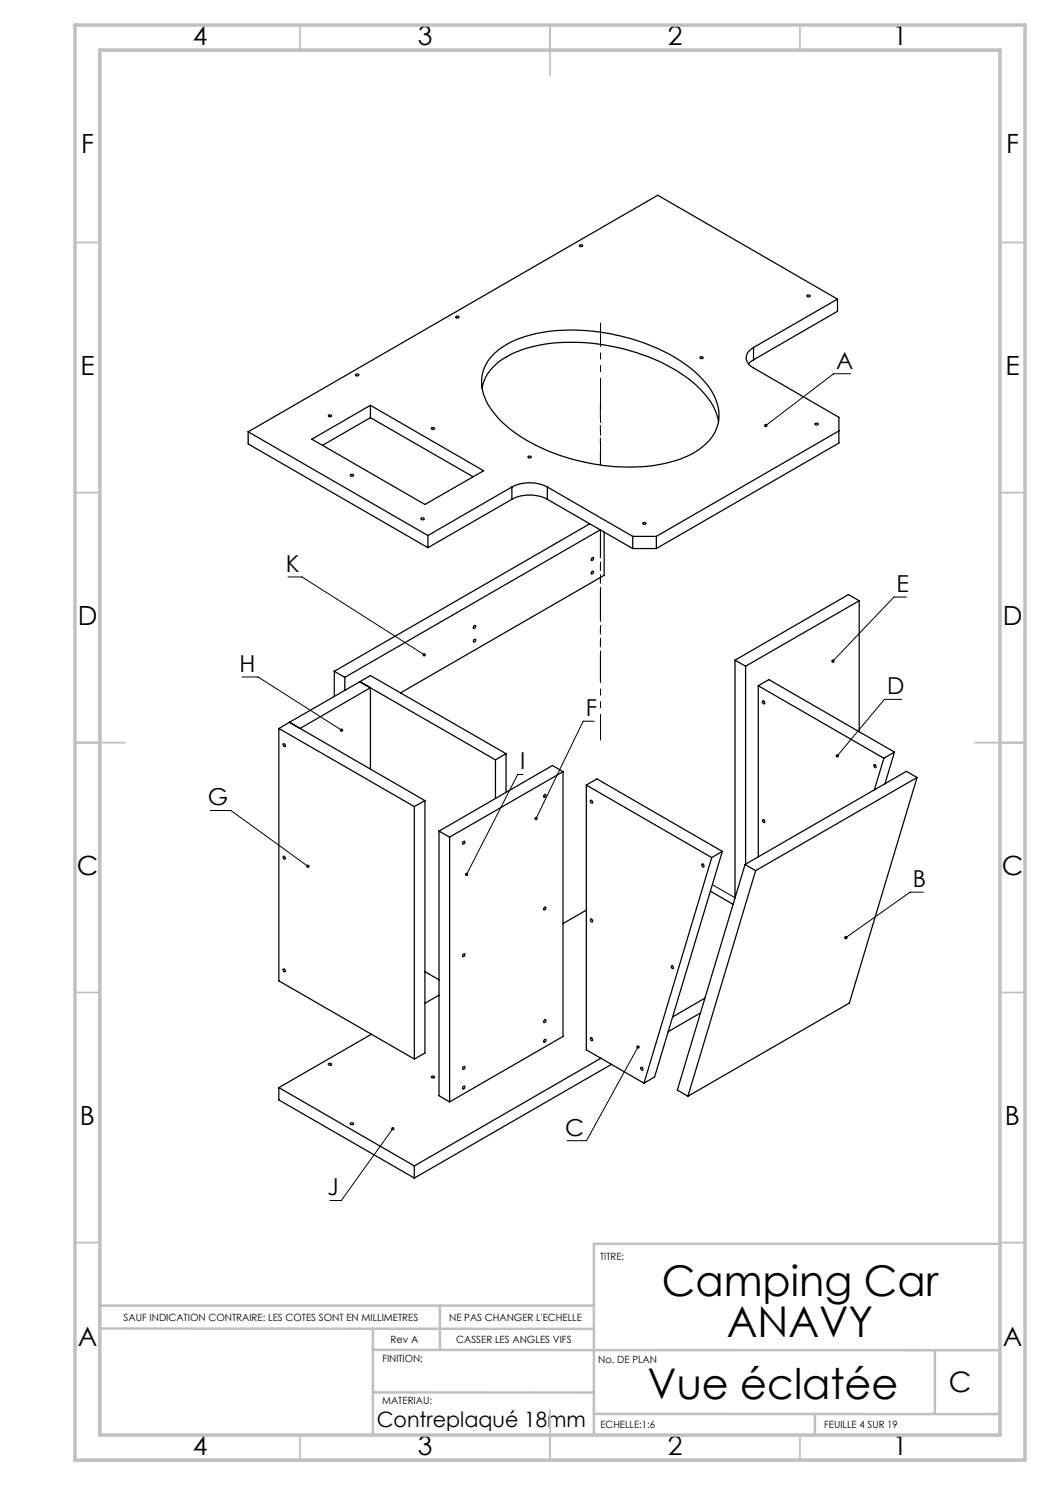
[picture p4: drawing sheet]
<svg xmlns="http://www.w3.org/2000/svg" width="210mm" height="297mm" viewBox="0 0 210 297" stroke-linecap="round" stroke-linejoin="round" font-family="sans-serif">
<path d="M170.1 74.8h-3.4l-13.6 10.3M57.6 115.4h2.8l24.4 15.5M181.3 119.4h-2.5l-12.2 12.8M48.4 135.4h3.2l16.7 10.6M180.3 139.9h-3.4l-9.4 11.3M104.6 154.9h-1.1l-10.2 20M118.9 144.2h-2.3l-9.4 19.5M42.1 162.1h4.1l15.4 11.1M184.7 178.4h-2.7l-12.8 9.1M127.6 209.4l-10.3 18.7h-3.8M78.6 225.7l-10.3 14.4h-2.3" fill="none" stroke="#000" stroke-width=".2"/>
<g fill="none" stroke="#c0c0c0" stroke-width=".35">
<path d="M60 5v5M110 5v10M160 5v5M15 48.5h5M200 48.5h5M15 98.5h5M200 98.5h5M15 148.5h10M195 148.5h10M15 198.5h5M200 198.5h5M15 248.5h5"/>
<path d="M200 248.5h5M60 287v5M110 282v10M160 287v5"/>
</g>
<path d="M20 231.8v55.2M200 248.8h-81.2v38.2M20 261.1h98.8M20 265.7l98.8 .1M74.6 265.7v21.3M74.6 278.5h44.2M74.6 270h125.4M88 261.1v8.9M187 270v12.8M118.8 282.8h81.2M163 282.8v4.2" fill="none" stroke="#c0c0c0" stroke-width=".5"/>
<path d="M15 5h190v287h-190zM20 10h180v277h-180z" fill="none" stroke="#c0c0c0" stroke-width=".7"/>
<path d="M152.9 84.9v.4l.2-.2-.2 .2a.35 .35 0 0 0 .5 0 .35 .35 0 0 0 0-.5 .35 .35 0 0 0-.5 .1zM168.9 187.3v.4l.3-.2-.3 .2a.35 .35 0 0 0 .5 .1 .35 .35 0 0 0 0-.5 .35 .35 0 0 0-.5 0zM127.4 209.2a.35 .35 0 0 0 0 .5 .35 .35 0 0 0 .5-.1 .35 .35 0 0 0-.1-.5l-.2 .3 .2-.3zM167.2 151v.4l.3-.2-.2 .2a.33 .33 0 0 0 .4-.1 .33 .33 0 0 0-.1-.4 .33 .33 0 0 0-.4 .1zM166.3 132l.1 .5 .2-.3-.2 .3a.34 .34 0 0 0 .5-.1 .34 .34 0 0 0-.1-.4 .34 .34 0 0 0-.5 0zM107 163.4a.31 .31 0 0 0-.1 .3 .31 .31 0 0 0 .2 .3l.1-.3-.1 .3a.33 .33 0 0 0 .4-.3 .33 .33 0 0 0-.5-.3zM61.4 173h-.1a.34 .34 0 0 0 .1 .5 .34 .34 0 0 0 .4 0l-.2-.3 .2 .3a.35 .35 0 0 0 0-.5 .35 .35 0 0 0-.4 0zM68.1 145.8a.34 .34 0 0 0 0 .5 .34 .34 0 0 0 .5-.1l-.3-.2 .4 .2a.35 .35 0 0 0-.2-.4 .35 .35 0 0 0-.4 0zM93.1 174.6l-.1 .5 .2 .1 .1-.3-.1 .3a.34 .34 0 0 0 .5-.4 .34 .34 0 0 0-.6-.2zM78.4 225.5a.35 .35 0 0 0-.1 .5 .35 .35 0 0 0 .5 0 .35 .35 0 0 0 0-.5l-.2 .2 .2-.2zM84.6 130.7l-.1 .1a.35 .35 0 0 0 .2 .5 .35 .35 0 0 0 .4-.1l-.3-.3 .3 .3a.36 .36 0 0 0-.1-.5 .36 .36 0 0 0-.4 0z" fill="#000"/>
<g fill="none" stroke="#000" stroke-width=".25">
<path d="M115.9 49.1a.29 .29 0 0 1 .4-.2 .29 .29 0 0 1 .2 .4h-.5zM161.4 59.1a.35 .35 0 0 1 .4-.1 .35 .35 0 0 1 .2 .3 .35 .35 0 0 1-.3 .1 .35 .35 0 0 1-.3-.3zM167.5 59.8l-35.9-20.8-82 47.4M167.5 59.8l-16.8 9.7M167.5 59.8v2.5l-16.8 9.7M71.2 74.9l.2-.1 .4 .1a.33 .33 0 0 1-.4 .3 .33 .33 0 0 1-.3-.3zM91.2 63.4a.3 .3 0 0 1 .3-.2 .3 .3 0 0 1 .2 .4h-.5zM96.4 77.6a9.3 9.3 0 0 1 5.6-6.6 29.4 29.4 0 0 1 15.5-2.4 40.5 40.5 0 0 1 20.2 7.2 15.1 15.1 0 0 1 6 8.1v.4M98.4 71.2a17.9 17.9 0 0 1 10.6-4.8 41.4 41.4 0 0 1 27.9 6.4 14.7 14.7 0 0 1 6.9 9.3 8.1 8.1 0 0 1-4 7.8 25.3 25.3 0 0 1-14.5 3.5 40.6 40.6 0 0 1-23.3-7.6 14.4 14.4 0 0 1-5.6-8.2 7.6 7.6 0 0 1 2-6.4zM140 71.5a.29 .29 0 0 1 .4-.2 .29 .29 0 0 1 .1 .4h-.4zM150.7 69.5a2.14 2.14 0 0 0-1 3.3l1 .8 17.1 9.9v5.1l-36.5 21.1M150.7 72l-1 .8"/>
<path d="M150.7 69.5v2.5M49.6 86.4l36 20.7M49.6 86.4v2.4l36 20.7M62.4 87.8l11.7-6.7 22.6 13.1-11.7 6.7zM65.7 83.1a.33 .33 0 0 1 .3-.1 .33 .33 0 0 1 .3 .3 .33 .33 0 0 1-.4 .1 .33 .33 0 0 1-.2-.3zM70.1 95a.35 .35 0 0 1 .3-.1 .35 .35 0 0 1 .3 .2 .35 .35 0 0 1-.4 .2 .35 .35 0 0 1-.2-.3zM74.1 81.1v2.4M74.1 83.5l20.5 11.9M74.1 83.5l-9.6 5.6M86.3 85.6a.29 .29 0 0 1 .4-.1 .29 .29 0 0 1 .1 .3h-.4zM102.4 97.4a7.8 7.8 0 0 1 7.1 0M102.4 99.9a7.8 7.8 0 0 1 7.1 0"/>
<path d="M102.4 97.4l-16.8 9.7M102.4 97.4v2.5M102.4 99.9l-16.8 9.6M105.6 91.3a.29 .29 0 0 1 .4-.1 .29 .29 0 0 1 .2 .3h-.5zM109.5 97.4l17 9.9M109.5 97.4v2.5M109.5 99.9l17 9.8M163 84.7a.35 .35 0 0 1 .3-.1 .35 .35 0 0 1 .3 .3 .36 .36 0 0 1-.3 .1 .36 .36 0 0 1-.3-.3zM167.8 86.2l-36.5 21.1M84.2 103.7a.3 .3 0 0 1 .4-.2 .3 .3 0 0 1 .2 .4l-.4 .1zM85.6 107.1v2.4M117.9 104.8l-51 29.5"/>
<path d="M118.3 114.4l.3-.2a.31 .31 0 0 1 0 .4 .31 .31 0 0 1-.3 .2zM118.3 111.7l.3-.2a.31 .31 0 0 1 0 .4 .31 .31 0 0 1-.3 .1zM120.1 106l-51.1 29.5M120.8 106.4v8.7l-40.7 23.5M126.5 107.3h4.8M126.5 107.3v2.4M126.5 109.7h4.8M128.6 104.6a.29 .29 0 0 1 .4-.1 .29 .29 0 0 1 .1 .3l-.3 .1zM131.3 107.3v2.4M66.9 134.3l2.1 1.2M66.9 134.3v5M69 135.5v2.6"/>
<path d="M72 136.3l27.1 15.7M72 136.3l2.1-1.2 27.1 15.6M72 136.3l-14.1 8.2M72 136.3l2.1 1.2M74.1 137.5l-14.1 8.2-2.1-1.2M74.1 137.5v16.3M94.8 125.2l.2-.1a.32 .32 0 0 1 .1 .4 .32 .32 0 0 1-.4 .2zM94.8 127.9l.2-.1a.27 .27 0 0 1 .1 .4 .27 .27 0 0 1-.4 .1zM147 132v47.6M147 132l2.1 1.2M149.1 133.2v39.6M151.7 137.2v34.2"/>
<path d="M151.7 137.2l25.1 14.5M151.7 137.2l2.1-1.3 25.1 14.5M171.8 120.2l-22.7 13M171.8 120.2v26.2M171.8 120.2l-2.1-1.3-22.7 13.1M55.8 145.7l27.1 15.6M55.8 145.7v50.5l27.1 15.6M56.7 148.7a.3 .3 0 0 1 .3 .2 .3 .3 0 0 1-.2 .4l-.2-.3zM57.9 144.5l-2.1 1.2M57.9 144.5l27.1 15.6M99.1 152v7.7M101.2 150.7v7.8"/>
<path d="M101.2 150.7l-2.1 1.3M108.9 158.9h.1a.33 .33 0 0 1 .1 .4 .33 .33 0 0 1-.4 .1zM112.6 154.3l-22.7 13.1M112.6 154.3l-2.1-1.2-22.7 13.1M112.6 154.3v53l-22.7 13.1M117.3 157v53l11.5 6.6M117.3 157l25 14.5M117.3 157l2.1-1.2 25.1 14.5M152.5 140.2a.35 .35 0 0 1 .4 .2 .35 .35 0 0 1-.1 .4l-.3-.2zM174.8 153a.31 .31 0 0 1 .3 .1 .31 .31 0 0 1 0 .4l-.3-.3zM176.8 151.7l-1.9 6.3M178.9 150.4l-2.1 1.3"/>
<path d="M178.9 150.4l-1.9 6.4M183.4 155.5l-32.3 18.6M183.4 155.5l-2.1-1.2-32.3 18.6M183.4 155.5l-13.5 45.1-32.3 18.6M56.7 171.2a.34 .34 0 0 1 .3 .2 .34 .34 0 0 1-.1 .4l-.2-.2zM82.9 161.3v50.5M85 160.1l-2.1 1.2M85 160.1v50.5l-2.1 1.2M87.8 166.2v52.9l2.1 1.3M87.8 166.2l2.1 1.2M89.9 167.4v53M92.6 168.3l.3-.1a.28 .28 0 0 1 0 .4 .28 .28 0 0 1-.4 .1z"/>
<path d="M118.1 160.1a.31 .31 0 0 1 .4 .2 .31 .31 0 0 1-.1 .4l-.3-.4zM140.4 172.8a.3 .3 0 0 1 .4 .2 .3 .3 0 0 1-.2 .4l-.2-.2zM142.1 178.3l4.5 2.6M142.3 171.5l-13.5 45.1M144.5 170.3l-13.6 45.1-2.1 1.2M144.5 170.3l-2.2 1.2M149 172.9l2.1 1.2M149 172.9l-13.5 45.1 2.1 1.2M151.1 174.1l-13.5 45.1M152.5 164a.31 .31 0 0 1 .4 .1 .31 .31 0 0 1-.1 .4l-.3-.2zM56.7 193.8a.3 .3 0 0 1 .3 .2 .3 .3 0 0 1-.2 .3l-.2-.2zM85 194.3l2.8 1.7"/>
<path d="M87.8 199l-2.8 1.7M92.6 190.8l.3-.1a.29 .29 0 0 1 0 .5 .29 .29 0 0 1-.4 0zM108.9 181.5l.1-.1a.31 .31 0 0 1 .1 .4 .31 .31 0 0 1-.4 .1zM117.3 182l-4.7 2.7M118.1 183.9a.29 .29 0 0 1 .4 .1 .29 .29 0 0 1-.2 .4zM134.3 193.1a.3 .3 0 0 1 .4 .2 .3 .3 0 0 1-.2 .4l-.2-.3zM141 199.6l-6.5 3.8M55.8 217.5v2.5l27.1 15.6M55.8 217.5l27.1 15.7M65.7 212.8a.29 .29 0 0 1 .3-.1 .29 .29 0 0 1 .2 .3h-.4zM74.3 206.9l-18.5 10.6M86.4 215.3h.5a.31 .31 0 0 1-.3 .3 .31 .31 0 0 1-.3-.3z"/>
<path d="M92.6 217.3l.3-.1a.33 .33 0 0 1 0 .4 .33 .33 0 0 1-.4 .2zM92.6 213.4l.1-.1a.26 .26 0 0 1 .2 .4 .26 .26 0 0 1-.4 0zM108.9 204l.1-.1a.31 .31 0 0 1 .1 .4 .31 .31 0 0 1-.4 .1zM108.9 207.9h.1a.28 .28 0 0 1 .1 .4 .28 .28 0 0 1-.4 0zM118.1 207.6a.33 .33 0 0 1 .4 .2 .33 .33 0 0 1-.1 .4l-.3-.2zM120.2 211.7l-37.3 21.5M122.3 212.9l-39.4 22.7M128.1 213.5a.31 .31 0 0 1 .4 .2 .31 .31 0 0 1-.1 .4l-.3-.4zM140.1 202.6l-6.5 3.7M70.1 224.6l.3-.1 .3 .2a.33 .33 0 0 1-.3 .2 .33 .33 0 0 1-.3-.2zM82.9 233.2v2.4"/>
</g>
<path d="M142.5 176.9l4.5 2.7" fill="none" stroke="#000" stroke-width=".2" stroke-dasharray="6.3 1.3 1.3 1.3 1.3 1.3"/>
<path d="M120.1 136.3v-30.3" fill="none" stroke="#000" stroke-width=".2" stroke-dasharray="6.3 1.3 1.3 1.3 1.3 1.3" stroke-dashoffset=".7"/>
<path d="M120.1 93v-12.1" fill="none" stroke="#000" stroke-width=".2" stroke-dasharray="6.3 1.3 1.3 1.3 1.3 1.3" stroke-dashoffset="3.5"/>
<path d="M120.1 148v-42" fill="none" stroke="#000" stroke-width=".2" stroke-dasharray="6.3 1.3 1.3 1.3 1.3 1.3" stroke-dashoffset="1.2"/>
<path d="M120.1 93v-28.4" fill="none" stroke="#000" stroke-width=".2" stroke-dasharray="6.3 1.3 1.3 1.3 1.3 1.3" stroke-dashoffset="1.7"/>
<g font-size="8.5">
<text x="132.4" y="259.3">Camping Car</text>
<text x="145.3" y="267.4">ANAVY</text>
<text x="129.5" y="279.7">Vue éclatée</text>
</g>
<text font-size="5.6" x="189.8" y="278.5">C</text>
<g font-size="5.3">
<text x="38.5" y="8.9">4</text>
<text x="83.5" y="8.9">3</text>
<text x="133.6" y="8.9">2</text>
<text x="178.6" y="8.9">1</text>
<text x="16.2" y="30.7">F</text>
<text x="201.2" y="30.7">F</text>
<text x="16.1" y="74.9">E</text>
<text x="201.1" y="74.9">E</text>
<text x="15.5" y="124.9">D</text>
<text x="200.5" y="124.9">D</text>
<text x="15.4" y="174.9">C</text>
<text x="200.4" y="174.9">C</text>
<text x="16" y="224.9">B</text>
<text x="201" y="224.9">B</text>
<text x="15.5" y="269.2">A</text>
<text x="200.5" y="269.2">A</text>
<text x="38.5" y="290.9">4</text>
<text x="83.5" y="290.9">3</text>
<text x="133.6" y="290.9">2</text>
<text x="178.6" y="290.9">1</text>
</g>
<g font-size="4.7">
<text x="167.2" y="73.7">A</text>
<text x="57.1" y="114.3">K</text>
<text x="179.3" y="118.3">E</text>
<text x="47.9" y="134.4">H</text>
<text x="117.1" y="143.2">F</text>
<text x="177.4" y="138.8">D</text>
<text x="104" y="153.8">I</text>
<text x="41.6" y="161">G</text>
<text x="182.6" y="177.4">B</text>
<text x="113" y="227.1">C</text>
<text x="65.5" y="239">J</text>
</g>
<text font-size="4.2" x="75.4" y="285.4">Contreplaqué 18mm</text>
<g font-size="2">
<text x="120" y="251.9">TITRE:</text>
<text x="24.7" y="264.2">SAUF INDICATION CONTRAIRE: LES COTES SONT EN MILLIMETRES</text>
<text x="78.1" y="268.6">Rev A</text>
<text x="89.8" y="264.2">NE PAS CHANGER L'ECHELLE</text>
<text x="91.2" y="268.6">CASSER LES ANGLES VIFS</text>
<text x="76.5" y="272.3">FINITION:</text>
<text x="119.6" y="272.5">No. DE PLAN</text>
<text x="76.4" y="280.9">MATERIAU:</text>
<text x="120.1" y="285.6">ECHELLE:1:6</text>
<text x="164.8" y="285.6">FEUILLE 4 SUR 19</text>
</g>
</svg>
